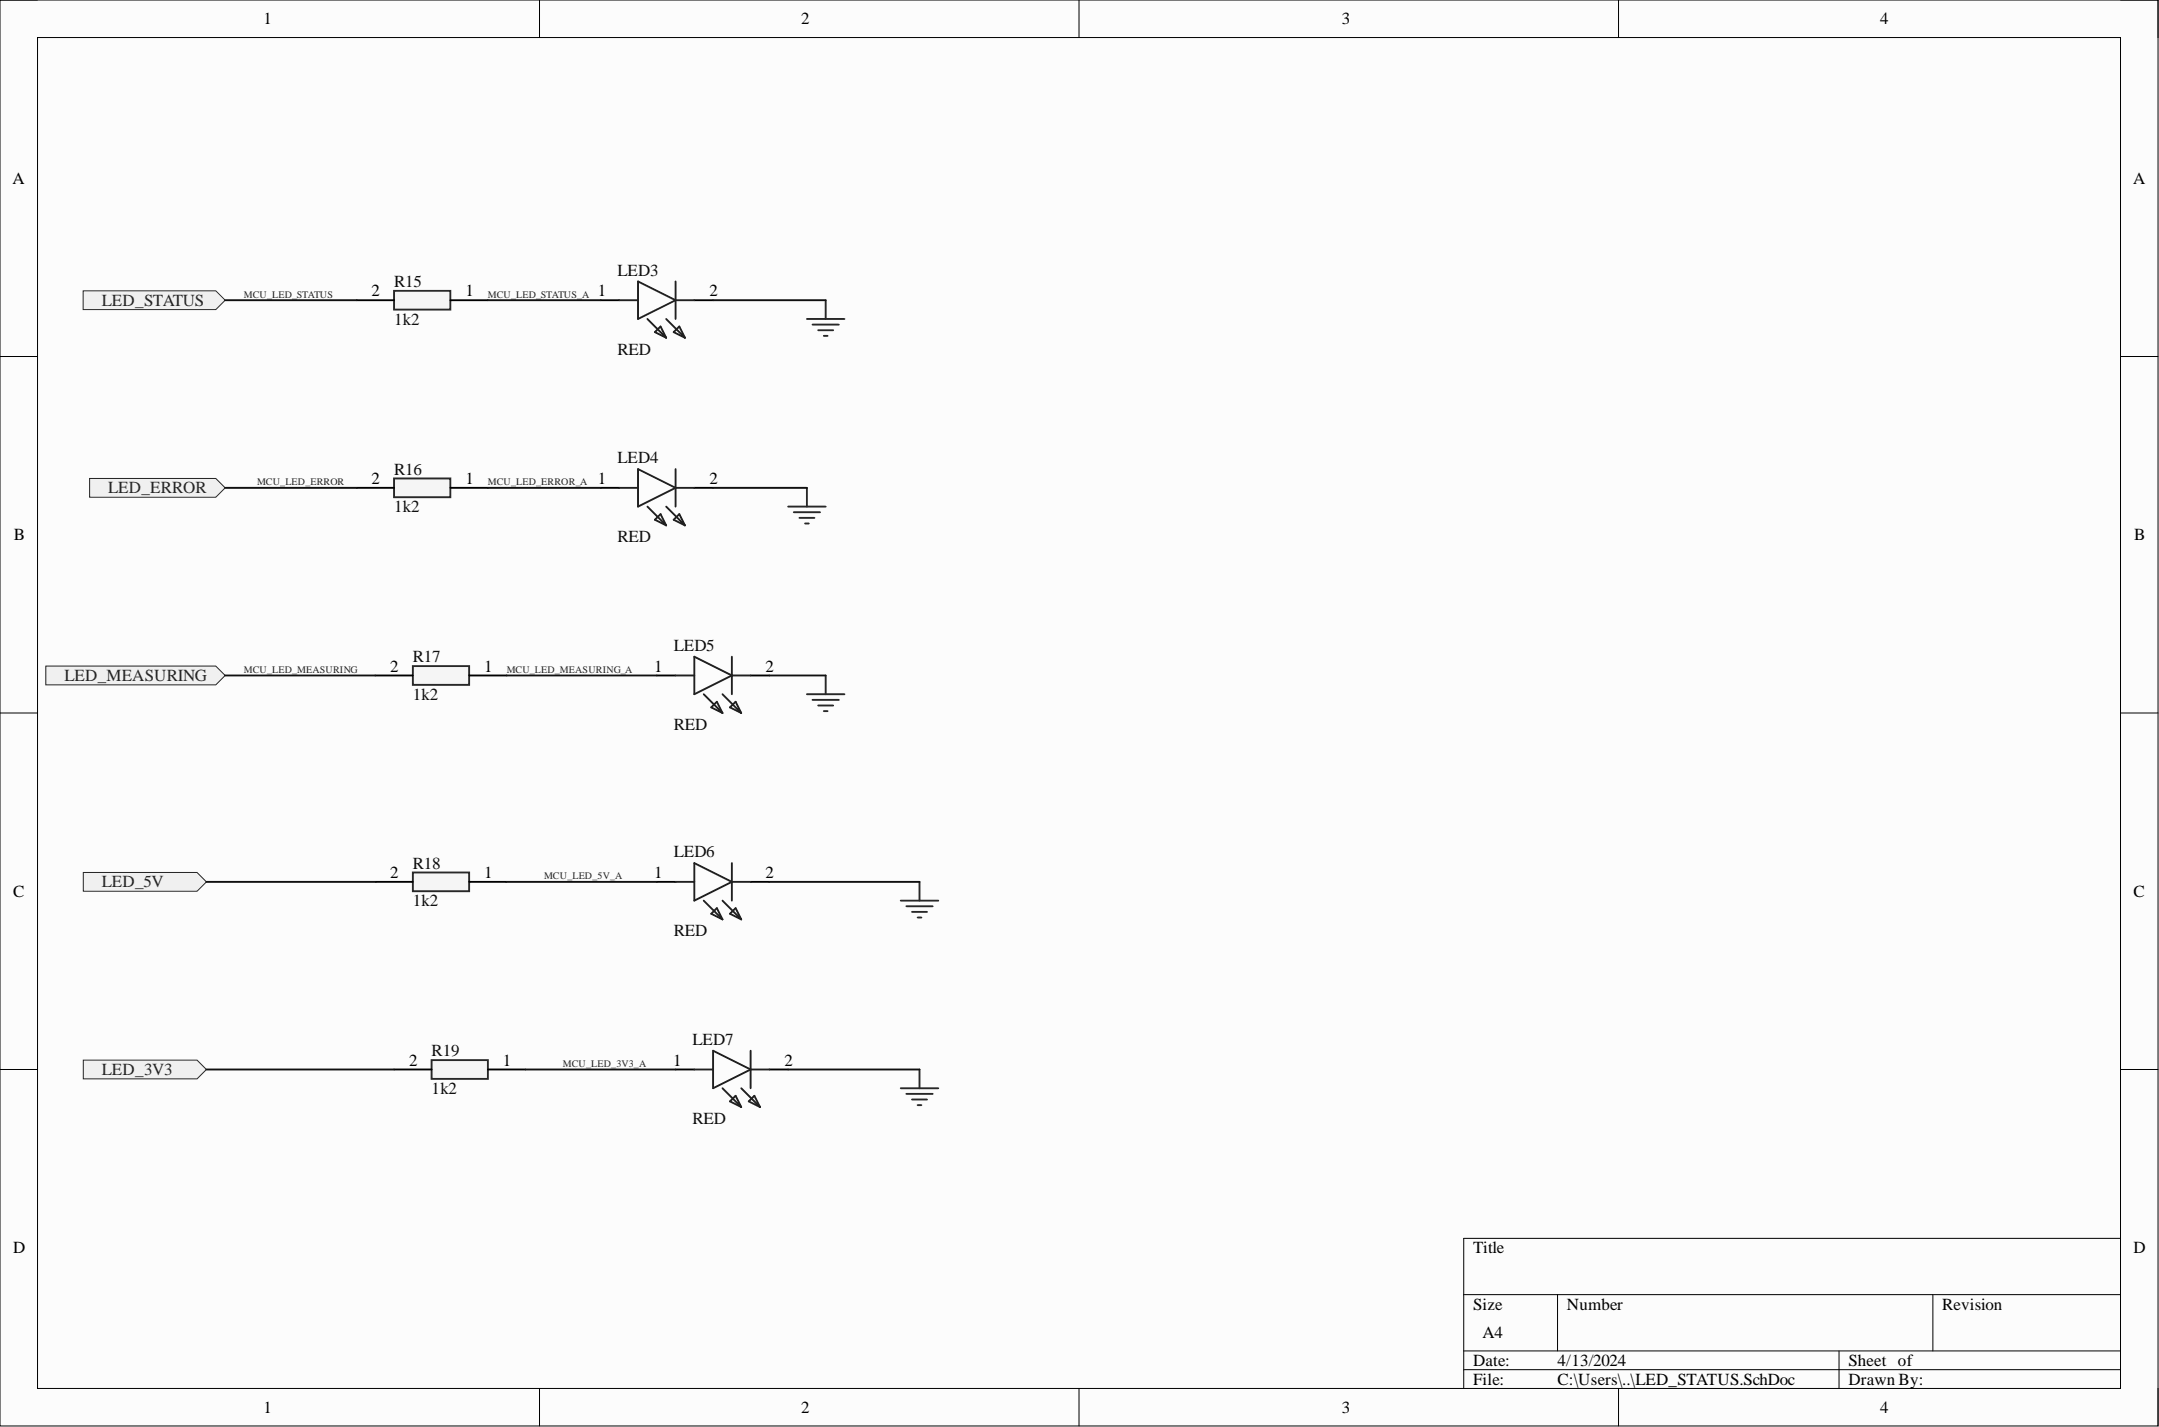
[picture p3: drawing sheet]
<svg xmlns="http://www.w3.org/2000/svg" width="292mm" height="193mm" viewBox="0 0 292 193" stroke-linecap="round" stroke-linejoin="round" font-family="sans-serif">
<path d="M0 0h292v192.8h-292z" fill-rule="evenodd" fill="#fcfcfc"/>
<path d="M0 0h292v192.8h-292z" fill="none" stroke="#000" stroke-width=".14"/>
<path d="M5.1 5.1h281.8v182.7h-281.8z" fill-rule="evenodd" fill="#fcfcfc"/>
<g fill="none" stroke="#000" stroke-width=".14">
<path d="M0 0h5.1M5.1 5.1h281.8v182.7h-281.8zM73 0v5.1M146 0v5.1M219 0v5.1M286.9 0h5.1v5.1M0 48.2h5.1M286.9 48.2h5.1M0 96.4h5.1M286.9 96.4h5.1M0 144.6h5.1M286.9 144.6h5.1"/>
<path d="M198 175.1h88.9M210.7 175.1v7.6M261.5 175.1v7.6M286.9 167.5h-88.9v20.3M73 187.8v5M146 187.8v5M198 182.7h88.9M198 185.2h88.9M219 187.8v5M248.8 182.7v5.1M292 187.8v5"/>
</g>
<path d="M55.9 90.1h7.6v2.5h-7.6z" fill-rule="evenodd" fill="#f5f5f5"/>
<path d="M55.9 90.1h7.6v2.5h-7.6zM109.2 93.9h5M109.9 94.6h3.6M110.7 95.4h2M111.5 96.2h.5M111.7 91.3v2.6" fill="none" stroke="#262626" stroke-width=".25"/>
<path d="M50.8 91.3h5.1M63.5 91.3h5" fill="none" stroke="#000" stroke-width=".25"/>
<path d="M53.3 39.3h7.6v2.6h-7.6z" fill-rule="evenodd" fill="#f5f5f5"/>
<path d="M53.3 39.3h7.6v2.6h-7.6z" fill="none" stroke="#262626" stroke-width=".25"/>
<path d="M48.2 40.6h5.1M60.9 40.6h5.1" fill="none" stroke="#000" stroke-width=".25"/>
<path d="M53.3 64.7h7.6v2.5h-7.6z" fill-rule="evenodd" fill="#f5f5f5"/>
<path d="M109.2 43.1h5M109.9 43.9h3.6M110.7 44.7h2M111.5 45.4h.5M111.7 40.6v2.5M53.3 64.7h7.6v2.5h-7.6zM106.6 68.5h5.1M107.4 69.3h3.5M108.2 70h2M108.9 70.8h.5M109.2 66v2.5" fill="none" stroke="#262626" stroke-width=".25"/>
<path d="M48.2 66h5.1M60.9 66h5.1" fill="none" stroke="#000" stroke-width=".25"/>
<path d="M6.2 90.1h23l1.3 1.2-1.3 1.3h-23z" fill-rule="evenodd" fill="#f0f0f0"/>
<path d="M6.2 90.1h23l1.3 1.2-1.3 1.3h-23z" fill="none" stroke="#262626" stroke-width=".14"/>
<path d="M12.1 64.7h17.1l1.3 1.3-1.3 1.2h-17.1z" fill-rule="evenodd" fill="#f0f0f0"/>
<path d="M12.1 64.7h17.1l1.3 1.3-1.3 1.2h-17.1z" fill="none" stroke="#262626" stroke-width=".14"/>
<path d="M11.3 39.3h17.9l1.3 1.3-1.3 1.3h-17.9z" fill-rule="evenodd" fill="#f0f0f0"/>
<path d="M11.3 39.3h17.9l1.3 1.3-1.3 1.3h-17.9z" fill="none" stroke="#262626" stroke-width=".14"/>
<path d="M55.9 118h7.6v2.5h-7.6z" fill-rule="evenodd" fill="#f5f5f5"/>
<path d="M55.9 118h7.6v2.5h-7.6z" fill="none" stroke="#262626" stroke-width=".25"/>
<path d="M50.8 119.3h5.1M63.5 119.3h5" fill="none" stroke="#000" stroke-width=".25"/>
<path d="M58.4 143.4h7.6v2.5h-7.6z" fill-rule="evenodd" fill="#f5f5f5"/>
<path d="M58.4 143.4h7.6v2.5h-7.6z" fill="none" stroke="#262626" stroke-width=".25"/>
<path d="M53.3 144.6h5.1M66 144.6h5.1" fill="none" stroke="#000" stroke-width=".25"/>
<path d="M11.3 118h15.4l1.2 1.3-1.2 1.2h-15.4z" fill-rule="evenodd" fill="#f0f0f0"/>
<path d="M11.3 118h15.4l1.2 1.3-1.2 1.2h-15.4z" fill="none" stroke="#262626" stroke-width=".14"/>
<path d="M11.3 143.4h15.4l1.2 1.2-1.2 1.3h-15.4z" fill-rule="evenodd" fill="#f0f0f0"/>
<path d="M11.3 143.4h15.4l1.2 1.2-1.2 1.3h-15.4z" fill="none" stroke="#262626" stroke-width=".14"/>
<path d="M124.4 119.3v2.5M121.9 121.8h5M122.6 122.6h3.6M123.4 123.3h2M124.2 124.1h.5M121.9 147.2h5M122.6 147.9h3.6M123.4 148.7h2M124.2 149.4h.5M124.4 144.6v2.6" fill="none" stroke="#262626" stroke-width=".25"/>
<path d="M81.2 40.6h2.6M93.9 40.6h2.6M81.2 66h2.6M93.9 66h2.6M88.9 91.3h2.5M101.6 91.3h2.5M88.9 119.3h2.5M101.6 119.3h2.5M91.4 144.6h2.5M104.1 144.6h2.5" fill="none" stroke="#000" stroke-width=".25"/>
<g fill="none" stroke="#1c1c1c" stroke-width=".25">
<path d="M86.3 38.1l5.1 2.5-5.1 2.5zM91.4 38.1v5M83.8 40.6h2.5M87.6 43.1l2.5 2.6M88.6 44.9l.8-.8 .7 1.6zM90.1 43.1l2.6 2.6M91.1 44.9l.8-.8 .8 1.6zM91.4 40.6h2.5M83.8 66h2.5M86.3 63.4l5.1 2.6-5.1 2.5zM87.6 68.5l2.5 2.5M88.6 70.3l.8-.8 .7 1.5z"/>
<path d="M90.1 68.5l2.6 2.5M91.1 70.3l.8-.8 .8 1.5zM91.4 63.4v5.1M91.4 66h2.5M91.4 91.3h2.5M93.9 88.8l5.1 2.5-5.1 2.6zM95.2 93.9l2.5 2.5M96.2 95.7l.8-.8 .7 1.5zM97.7 93.9l2.6 2.5M98.8 95.7l.7-.8 .8 1.5zM99 88.8v5.1M99 91.3h2.6"/>
<path d="M91.4 119.3h2.5M93.9 116.7l5.1 2.6-5.1 2.5zM99 116.7v5.1M99 119.3h2.6M95.2 121.8l2.5 2.5M96.2 123.6l.8-.8 .7 1.5zM97.7 121.8l2.6 2.5M98.8 123.6l.7-.8 .8 1.5zM93.9 144.6h2.6M96.5 142.1l5.1 2.5-5.1 2.6zM97.7 147.2l2.6 2.5M98.8 148.9l.7-.7 .8 1.5z"/>
<path d="M100.3 147.2l2.5 2.5M101.3 148.9l.8-.7 .7 1.5zM101.6 142.1v5.1M101.6 144.6h2.5"/>
</g>
<g fill="none" stroke="#0e0e0e" stroke-width=".25">
<path d="M30.5 40.6h17.7M66 40.6h15.2M96.5 40.6h15.2M30.5 66h17.7M66 66h15.2M96.5 66h12.7M30.5 91.3h20.3M68.5 91.3h20.4M104.1 91.3h7.6M27.9 119.3h22.9M68.5 119.3h20.4M104.1 119.3h20.3"/>
<path d="M27.9 144.6h25.4M71.1 144.6h20.3M106.6 144.6h17.8"/>
</g>
<g font-size="2.3">
<text x="35.6" y="3.3">1</text>
<text x="108.4" y="3.3">2</text>
<text x="181.5" y="3.3">3</text>
<text x="254.4" y="3.3">4</text>
<text x="1.7" y="24.9">A</text>
<text x="288.6" y="24.9">A</text>
<text x="50.3" y="40.1">2</text>
<text x="63" y="40.1">1</text>
<text x="80.9" y="40.1">1</text>
<text x="96" y="40.1">2</text>
<text x="50.3" y="65.5">2</text>
<text x="63" y="65.5">1</text>
<text x="80.9" y="65.5">1</text>
<text x="96" y="65.5">2</text>
<text x="1.9" y="73.1">B</text>
<text x="288.8" y="73.1">B</text>
<text x="52.8" y="90.8">2</text>
<text x="65.5" y="90.8">1</text>
<text x="88.5" y="90.8">1</text>
<text x="103.6" y="90.8">2</text>
<text x="52.8" y="118.7">2</text>
<text x="65.5" y="118.7">1</text>
<text x="88.5" y="118.7">1</text>
<text x="103.6" y="118.7">2</text>
<text x="1.8" y="121.3">C</text>
<text x="288.7" y="121.3">C</text>
<text x="55.3" y="144.1">2</text>
<text x="68" y="144.1">1</text>
<text x="91.1" y="144.1">1</text>
<text x="106.1" y="144.1">2</text>
<text x="1.8" y="169.5">D</text>
<text x="199.3" y="169.5">Title</text>
<text x="288.7" y="169.5">D</text>
<text x="199.3" y="177.1">Size</text>
<text x="212" y="177.1">Number</text>
<text x="262.8" y="177.1">Revision</text>
<text x="199.3" y="184.7">Date:</text>
<text x="200.6" y="180.9">A4</text>
<text x="210.7" y="184.7">4/13/2024</text>
<text x="250.1" y="184.7">Sheet of</text>
<text x="35.6" y="191.1">1</text>
<text x="108.4" y="191.1">2</text>
<text x="181.5" y="191.1">3</text>
<text x="199.3" y="187.3">File:</text>
<text x="210.7" y="187.3">C:\Users\..\LED_STATUS.SchDoc</text>
<text x="250.1" y="187.3">Drawn By:</text>
<text x="254.4" y="191.1">4</text>
</g>
<g font-size="2.3" fill="#262626">
<text x="13.8" y="41.4">LED_STATUS</text>
<text x="14.6" y="66.7">LED_ERROR</text>
<text x="8.7" y="92.1">LED_MEASURING</text>
<text x="13.8" y="120">LED_5V</text>
<text x="13.8" y="145.4">LED_3V3</text>
</g>
<g font-size="2.3" fill="#0e0e0e">
<text x="53.3" y="38.8">R15</text>
<text x="83.5" y="37.3">LED3</text>
<text x="53.3" y="43.9">1k2</text>
<text x="83.5" y="48">RED</text>
<text x="53.3" y="64.2">R16</text>
<text x="83.5" y="62.7">LED4</text>
<text x="53.3" y="69.3">1k2</text>
<text x="83.5" y="73.3">RED</text>
<text x="55.9" y="89.6">R17</text>
<text x="91.1" y="88">LED5</text>
<text x="55.9" y="94.6">1k2</text>
<text x="91.1" y="98.7">RED</text>
<text x="55.9" y="117.5">R18</text>
<text x="91.1" y="116">LED6</text>
<text x="55.9" y="122.6">1k2</text>
<text x="91.1" y="126.6">RED</text>
<text x="58.4" y="142.8">R19</text>
<text x="93.7" y="141.3">LED7</text>
<text x="58.4" y="147.9">1k2</text>
<text x="93.7" y="152">RED</text>
</g>
<g font-size="1.4" fill="#262626">
<text x="33" y="40.3">MCU_LED_STATUS</text>
<text x="66" y="40.3">MCU_LED_STATUS_A</text>
<text x="34.8" y="65.6">MCU_LED_ERROR</text>
<text x="66" y="65.6">MCU_LED_ERROR_A</text>
<text x="33" y="91">MCU_LED_MEASURING</text>
<text x="68.5" y="91">MCU_LED_MEASURING_A</text>
<text x="73.6" y="118.9">MCU_LED_5V_A</text>
<text x="76.2" y="144.3">MCU_LED_3V3_A</text>
</g>
</svg>
